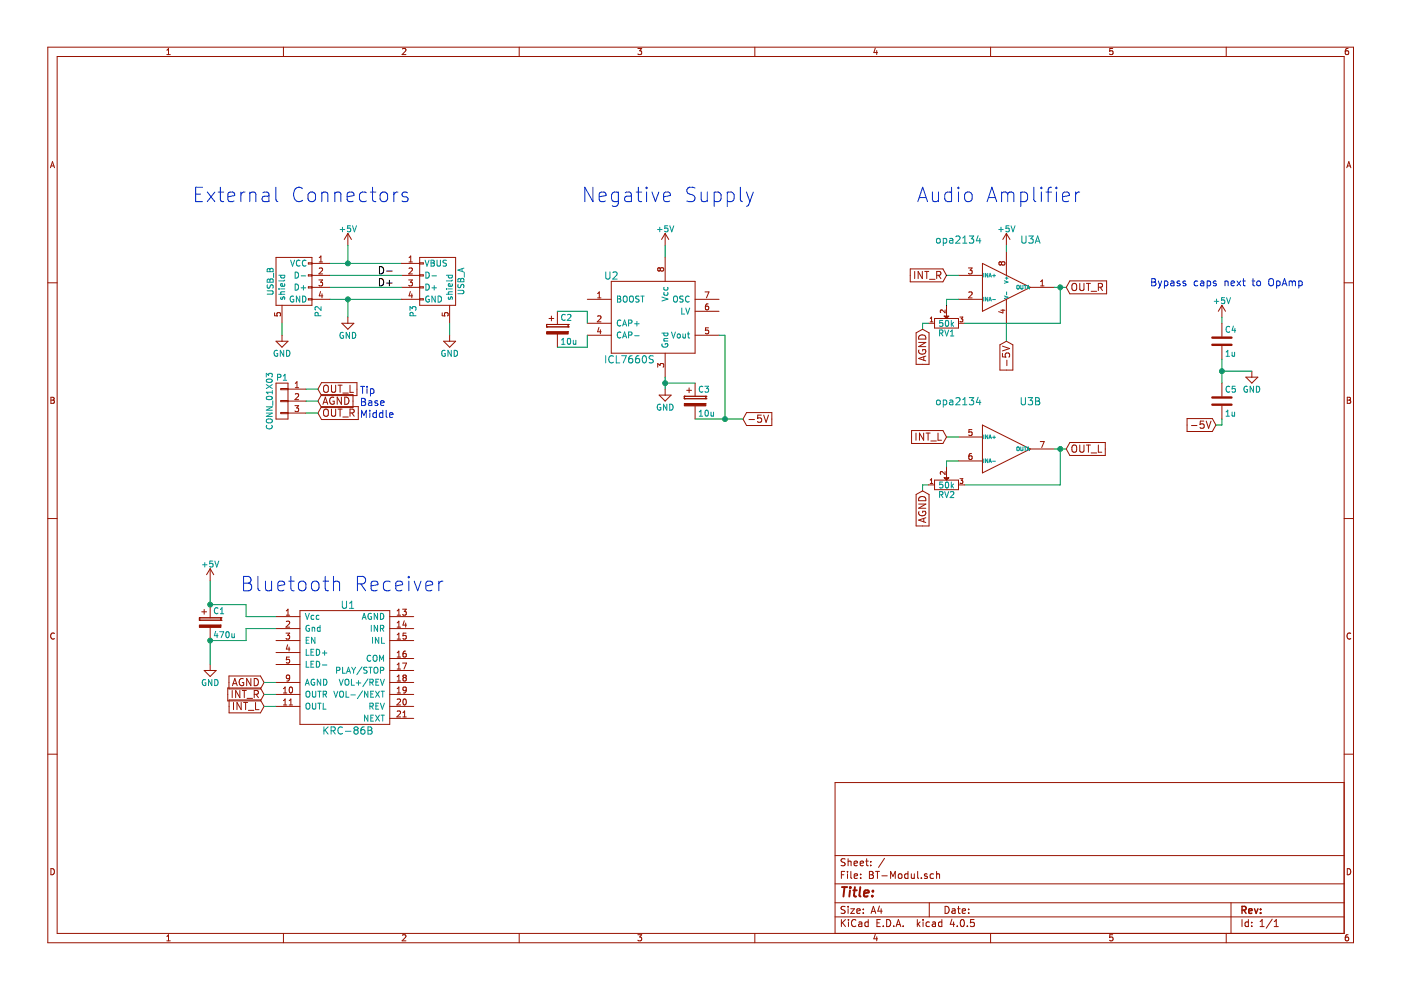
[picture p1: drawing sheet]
EESchema Schematic File Version 2
LIBS:BT-Modul-rescue
LIBS:power
LIBS:device
LIBS:transistors
LIBS:conn
LIBS:linear
LIBS:regul
LIBS:74xx
LIBS:cmos4000
LIBS:adc-dac
LIBS:memory
LIBS:xilinx
LIBS:microcontrollers
LIBS:dsp
LIBS:microchip
LIBS:analog_switches
LIBS:motorola
LIBS:texas
LIBS:intel
LIBS:audio
LIBS:interface
LIBS:digital-audio
LIBS:philips
LIBS:display
LIBS:cypress
LIBS:siliconi
LIBS:opto
LIBS:atmel
LIBS:contrib
LIBS:valves
LIBS:opa2134
LIBS:library
LIBS:BT-Modul-cache
EELAYER 25 0
EELAYER END
$Descr A4 11693 8268
encoding utf-8
Sheet 1 1
Title ""
Date ""
Rev ""
Comp ""
Comment1 ""
Comment2 ""
Comment3 ""
Comment4 ""
$EndDescr
$Comp
L CP C2
U 1 1
P 4650 2750
F 0 "C2" H 4675 2850 50  0000 L CNN
F 1 "10u" H 4675 2650 50  0000 L CNN
F 2 "Capacitors_ThroughHole:C_Radial_D5_L11_P2.5" H 4688 2600 50  0001 C CNN
F 3 "" H 4650 2750 50  0000 C CNN
	1    4650 2750
	1    0    0    -1  
$EndComp
$Comp
L USB_B-RESCUE-BT-Modul P2
U 1 1
P 2450 2400
F 0 "P2" H 2650 2200 50  0000 C CNN
F 1 "USB_B" H 2400 2600 50  0000 C CNN
F 2 "Connectors_JST:JST_PH_B5B-PH-K_05x2.00mm_Straight" V 2400 2300 50  0001 C CNN
F 3 "" V 2400 2300 50  0000 C CNN
	1    2450 2400
	0    -1   1    0   
$EndComp
$Comp
L +5V #PWR01
U 1 1
P 2900 2050
F 0 "#PWR01" H 2900 1900 50  0001 C CNN
F 1 "+5V" H 2900 2190 50  0000 C CNN
F 2 "" H 2900 2050 50  0000 C CNN
F 3 "" H 2900 2050 50  0000 C CNN
	1    2900 2050
	1    0    0    -1  
$EndComp
$Comp
L GND #PWR02
U 1 1
P 2900 2650
F 0 "#PWR02" H 2900 2400 50  0001 C CNN
F 1 "GND" H 2900 2500 50  0000 C CNN
F 2 "" H 2900 2650 50  0000 C CNN
F 3 "" H 2900 2650 50  0000 C CNN
	1    2900 2650
	1    0    0    -1  
$EndComp
$Comp
L +5V #PWR03
U 1 1
P 5550 2050
F 0 "#PWR03" H 5550 1900 50  0001 C CNN
F 1 "+5V" H 5550 2190 50  0000 C CNN
F 2 "" H 5550 2050 50  0000 C CNN
F 3 "" H 5550 2050 50  0000 C CNN
	1    5550 2050
	1    0    0    -1  
$EndComp
$Comp
L GND #PWR04
U 1 1
P 5550 3250
F 0 "#PWR04" H 5550 3000 50  0001 C CNN
F 1 "GND" H 5550 3100 50  0000 C CNN
F 2 "" H 5550 3250 50  0000 C CNN
F 3 "" H 5550 3250 50  0000 C CNN
	1    5550 3250
	1    0    0    -1  
$EndComp
$Comp
L CP C3
U 1 1
P 5800 3350
F 0 "C3" H 5825 3450 50  0000 L CNN
F 1 "10u" H 5825 3250 50  0000 L CNN
F 2 "Capacitors_ThroughHole:C_Radial_D5_L11_P2.5" H 5838 3200 50  0001 C CNN
F 3 "" H 5800 3350 50  0000 C CNN
	1    5800 3350
	1    0    0    -1  
$EndComp
Text GLabel 6200 3500 2    60   Input ~ 0
-5V
Text Notes 1600 1700 0    120  ~ 0
External Connectors
Text Notes 4850 1700 0    120  ~ 0
Negative Supply
$Comp
L ICL7660S U2
U 1 1
P 5450 2650
F 0 "U2" H 5100 3000 60  0000 C CNN
F 1 "ICL7660S" H 5250 2300 60  0000 C CNN
F 2 "Housings_DIP:DIP-8_W7.62mm_LongPads" H 5450 2650 60  0001 C CNN
F 3 "" H 5450 2650 60  0001 C CNN
	1    5450 2650
	1    0    0    -1  
$EndComp
$Comp
L KRC-86B U1
U 1 1
P 2900 5550
F 0 "U1" H 2900 6050 60  0000 C CNN
F 1 "KRC-86B" H 2900 5000 60  0000 C CNN
F 2 "BTA:KRC-86B" H 2800 5550 60  0001 C CNN
F 3 "" H 2800 5550 60  0001 C CNN
	1    2900 5550
	1    0    0    -1  
$EndComp
Text Notes 2000 4950 0    120  ~ 0
Bluetooth Receiver
$Comp
L +5V #PWR05
U 1 1
P 1750 4850
F 0 "#PWR05" H 1750 4700 50  0001 C CNN
F 1 "+5V" H 1750 4990 50  0000 C CNN
F 2 "" H 1750 4850 50  0000 C CNN
F 3 "" H 1750 4850 50  0000 C CNN
	1    1750 4850
	1    0    0    -1  
$EndComp
$Comp
L GND #PWR06
U 1 1
P 1750 5550
F 0 "#PWR06" H 1750 5300 50  0001 C CNN
F 1 "GND" H 1750 5400 50  0000 C CNN
F 2 "" H 1750 5550 50  0000 C CNN
F 3 "" H 1750 5550 50  0000 C CNN
	1    1750 5550
	1    0    0    -1  
$EndComp
Text GLabel 2200 5700 0    60   Input ~ 0
AGND
Text GLabel 2200 5800 0    60   Input ~ 0
INT_R
Text GLabel 2200 5900 0    60   Input ~ 0
INT_L
$Comp
L opa2134 U3
U 1 1
P 8200 2400
F 0 "U3" H 8600 2800 60  0000 C CNN
F 1 "opa2134" H 8000 2800 60  0000 C CNN
F 2 "Housings_DIP:DIP-8_W7.62mm_LongPads" H 7550 2850 60  0001 C CNN
F 3 "" H 7550 2850 60  0000 C CNN
	1    8200 2400
	1    0    0    -1  
$EndComp
$Comp
L opa2134 U3
U 2 1
P 8200 3750
F 0 "U3" H 8600 4150 60  0000 C CNN
F 1 "opa2134" H 8000 4150 60  0000 C CNN
F 2 "Housings_DIP:DIP-8_W7.62mm_LongPads" H 7550 4200 60  0001 C CNN
F 3 "" H 7550 4200 60  0000 C CNN
	2    8200 3750
	1    0    0    -1  
$EndComp
Text Notes 7650 1700 0    120  ~ 0
Audio Amplifier
Text GLabel 8400 2850 3    60   Input ~ 0
-5V
$Comp
L +5V #PWR07
U 1 1
P 8400 2050
F 0 "#PWR07" H 8400 1900 50  0001 C CNN
F 1 "+5V" H 8400 2190 50  0000 C CNN
F 2 "" H 8400 2050 50  0000 C CNN
F 3 "" H 8400 2050 50  0000 C CNN
	1    8400 2050
	1    0    0    -1  
$EndComp
Text GLabel 8900 2400 2    60   Input ~ 0
OUT_R
Text GLabel 8900 3750 2    60   Input ~ 0
OUT_L
$Comp
L POT-RESCUE-BT-Modul RV1
U 1 1
P 7900 2700
F 0 "RV1" H 7900 2620 50  0000 C CNN
F 1 "50k" H 7900 2700 50  0000 C CNN
F 2 "Potentiometers:Potentiometer_Triwood_RM-065" H 7900 2700 50  0001 C CNN
F 3 "" H 7900 2700 50  0000 C CNN
	1    7900 2700
	1    0    0    -1  
$EndComp
Text GLabel 7900 2300 0    60   Input ~ 0
INT_R
Text GLabel 7900 3650 0    60   Input ~ 0
INT_L
Wire Wire Line
	2750 2500 3350 2500
Wire Wire Line
	2900 2500 2900 2650
Wire Wire Line
	2750 2200 3350 2200
Wire Wire Line
	2900 2200 2900 2050
Wire Wire Line
	5550 3150 5550 3250
Wire Wire Line
	5550 2050 5550 2150
Wire Wire Line
	4650 2600 4900 2600
Wire Wire Line
	4900 2600 4900 2700
Wire Wire Line
	4900 2800 4900 2900
Wire Wire Line
	4900 2900 4650 2900
Wire Wire Line
	5800 3200 5550 3200
Connection ~ 5550 3200
Wire Wire Line
	5800 3500 6200 3500
Connection ~ 6050 3500
Wire Wire Line
	2200 5900 2300 5900
Wire Wire Line
	2300 5800 2200 5800
Wire Wire Line
	2200 5700 2300 5700
Wire Wire Line
	8400 2700 8400 2850
Wire Wire Line
	8400 2050 8400 2100
Wire Wire Line
	8800 3750 8900 3750
Wire Wire Line
	8800 2400 8900 2400
Connection ~ 8850 2400
Connection ~ 8850 3750
Wire Wire Line
	8050 4050 8850 4050
Wire Wire Line
	8850 4050 8850 3750
Wire Wire Line
	8850 2700 8850 2400
Wire Wire Line
	8050 2700 8850 2700
Wire Wire Line
	7700 4100 7700 4050
Wire Wire Line
	7700 4050 7750 4050
Wire Wire Line
	7700 2750 7700 2700
Wire Wire Line
	7700 2700 7750 2700
$Comp
L POT-RESCUE-BT-Modul RV2
U 1 1
P 7900 4050
F 0 "RV2" H 7900 3970 50  0000 C CNN
F 1 "50k" H 7900 4050 50  0000 C CNN
F 2 "Potentiometers:Potentiometer_Triwood_RM-065" H 7900 4050 50  0001 C CNN
F 3 "" H 7900 4050 50  0000 C CNN
	1    7900 4050
	1    0    0    -1  
$EndComp
Wire Wire Line
	7900 3850 8000 3850
Wire Wire Line
	7900 2500 8000 2500
Wire Wire Line
	7900 2550 7900 2500
Wire Wire Line
	7900 3900 7900 3850
Wire Wire Line
	7900 3650 8000 3650
Wire Wire Line
	7900 2300 8000 2300
$Comp
L CONN_01X03 P1
U 1 1
P 2350 3350
F 0 "P1" H 2350 3550 50  0000 C CNN
F 1 "CONN_01X03" V 2450 3350 50  0000 C CNN
F 2 "Connectors_JST:JST_PH_B3B-PH-K_03x2.00mm_Straight" H 2350 3350 50  0001 C CNN
F 3 "" H 2350 3350 50  0000 C CNN
	1    2350 3350
	-1   0    0    -1  
$EndComp
Text GLabel 2650 3250 2    60   Input ~ 0
OUT_L
Text GLabel 2650 3450 2    60   Input ~ 0
OUT_R
Text GLabel 2650 3350 2    60   Input ~ 0
AGND
Text GLabel 7700 2750 3    60   Input ~ 0
AGND
Text GLabel 7700 4100 3    60   Input ~ 0
AGND
Wire Wire Line
	6050 3500 6050 2800
Wire Wire Line
	6050 2800 6000 2800
Text Notes 3000 3300 0    60   ~ 0
Tip
Text Notes 3000 3500 0    60   ~ 0
Middle
Text Notes 3000 3400 0    60   ~ 0
Base
$Comp
L C C4
U 1 1
P 10200 2850
F 0 "C4" H 10225 2950 50  0000 L CNN
F 1 "1u" H 10225 2750 50  0000 L CNN
F 2 "Capacitors_ThroughHole:C_Disc_D6_P5" H 10238 2700 50  0001 C CNN
F 3 "" H 10200 2850 50  0000 C CNN
	1    10200 2850
	1    0    0    -1  
$EndComp
$Comp
L C C5
U 1 1
P 10200 3350
F 0 "C5" H 10225 3450 50  0000 L CNN
F 1 "1u" H 10225 3250 50  0000 L CNN
F 2 "Capacitors_ThroughHole:C_Disc_D6_P5" H 10238 3200 50  0001 C CNN
F 3 "" H 10200 3350 50  0000 C CNN
	1    10200 3350
	1    0    0    -1  
$EndComp
Text GLabel 10150 3550 0    60   Input ~ 0
-5V
$Comp
L +5V #PWR08
U 1 1
P 10200 2650
F 0 "#PWR08" H 10200 2500 50  0001 C CNN
F 1 "+5V" H 10200 2790 50  0000 C CNN
F 2 "" H 10200 2650 50  0000 C CNN
F 3 "" H 10200 2650 50  0000 C CNN
	1    10200 2650
	1    0    0    -1  
$EndComp
Wire Wire Line
	10200 2650 10200 2700
Wire Wire Line
	10200 3500 10200 3550
Wire Wire Line
	10200 3550 10150 3550
$Comp
L GND #PWR09
U 1 1
P 10450 3100
F 0 "#PWR09" H 10450 2850 50  0001 C CNN
F 1 "GND" H 10450 2950 50  0000 C CNN
F 2 "" H 10450 3100 50  0000 C CNN
F 3 "" H 10450 3100 50  0000 C CNN
	1    10450 3100
	1    0    0    -1  
$EndComp
Wire Wire Line
	10200 3000 10200 3200
Wire Wire Line
	10450 3100 10200 3100
Connection ~ 10200 3100
Text Notes 9600 2400 0    60   ~ 0
Bypass caps next to OpAmp
$Comp
L CP C1
U 1 1
P 1750 5200
F 0 "C1" H 1775 5300 50  0000 L CNN
F 1 "470u" H 1775 5100 50  0000 L CNN
F 2 "Capacitors_ThroughHole:C_Radial_D5_L11_P2" H 1788 5050 50  0001 C CNN
F 3 "" H 1750 5200 50  0000 C CNN
	1    1750 5200
	1    0    0    -1  
$EndComp
Wire Wire Line
	1750 4850 1750 5050
Wire Wire Line
	1750 5350 1750 5550
Wire Wire Line
	1750 5350 2050 5350
Wire Wire Line
	2050 5350 2050 5250
Wire Wire Line
	2050 5250 2300 5250
Wire Wire Line
	2300 5150 2050 5150
Wire Wire Line
	2050 5150 2050 5050
Wire Wire Line
	2050 5050 1750 5050
Connection ~ 1750 5050
Connection ~ 1750 5350
Wire Wire Line
	2650 3450 2550 3450
Wire Wire Line
	2550 3350 2650 3350
Wire Wire Line
	2650 3250 2550 3250
$Comp
L USB_A P3
U 1 1
P 3650 2400
F 0 "P3" H 3850 2200 50  0000 C CNN
F 1 "USB_A" H 3600 2600 50  0000 C CNN
F 2 "BTA:USB_A_Fem_Vert" V 3600 2300 50  0001 C CNN
F 3 "" V 3600 2300 50  0000 C CNN
	1    3650 2400
	0    1    1    0   
$EndComp
Connection ~ 2900 2200
Wire Wire Line
	2750 2300 3350 2300
Wire Wire Line
	3350 2400 2750 2400
Connection ~ 2900 2500
$Comp
L GND #PWR010
U 1 1
P 3750 2800
F 0 "#PWR010" H 3750 2550 50  0001 C CNN
F 1 "GND" H 3750 2650 50  0000 C CNN
F 2 "" H 3750 2800 50  0000 C CNN
F 3 "" H 3750 2800 50  0000 C CNN
	1    3750 2800
	1    0    0    -1  
$EndComp
Wire Wire Line
	3750 2700 3750 2800
Text Label 3150 2400 0    60   ~ 0
D+
Text Label 3150 2300 0    60   ~ 0
D-
$Comp
L GND #PWR011
U 1 1
P 2350 2800
F 0 "#PWR011" H 2350 2550 50  0001 C CNN
F 1 "GND" H 2350 2650 50  0000 C CNN
F 2 "" H 2350 2800 50  0000 C CNN
F 3 "" H 2350 2800 50  0000 C CNN
	1    2350 2800
	1    0    0    -1  
$EndComp
Wire Wire Line
	2350 2800 2350 2700
$EndSCHEMATC
